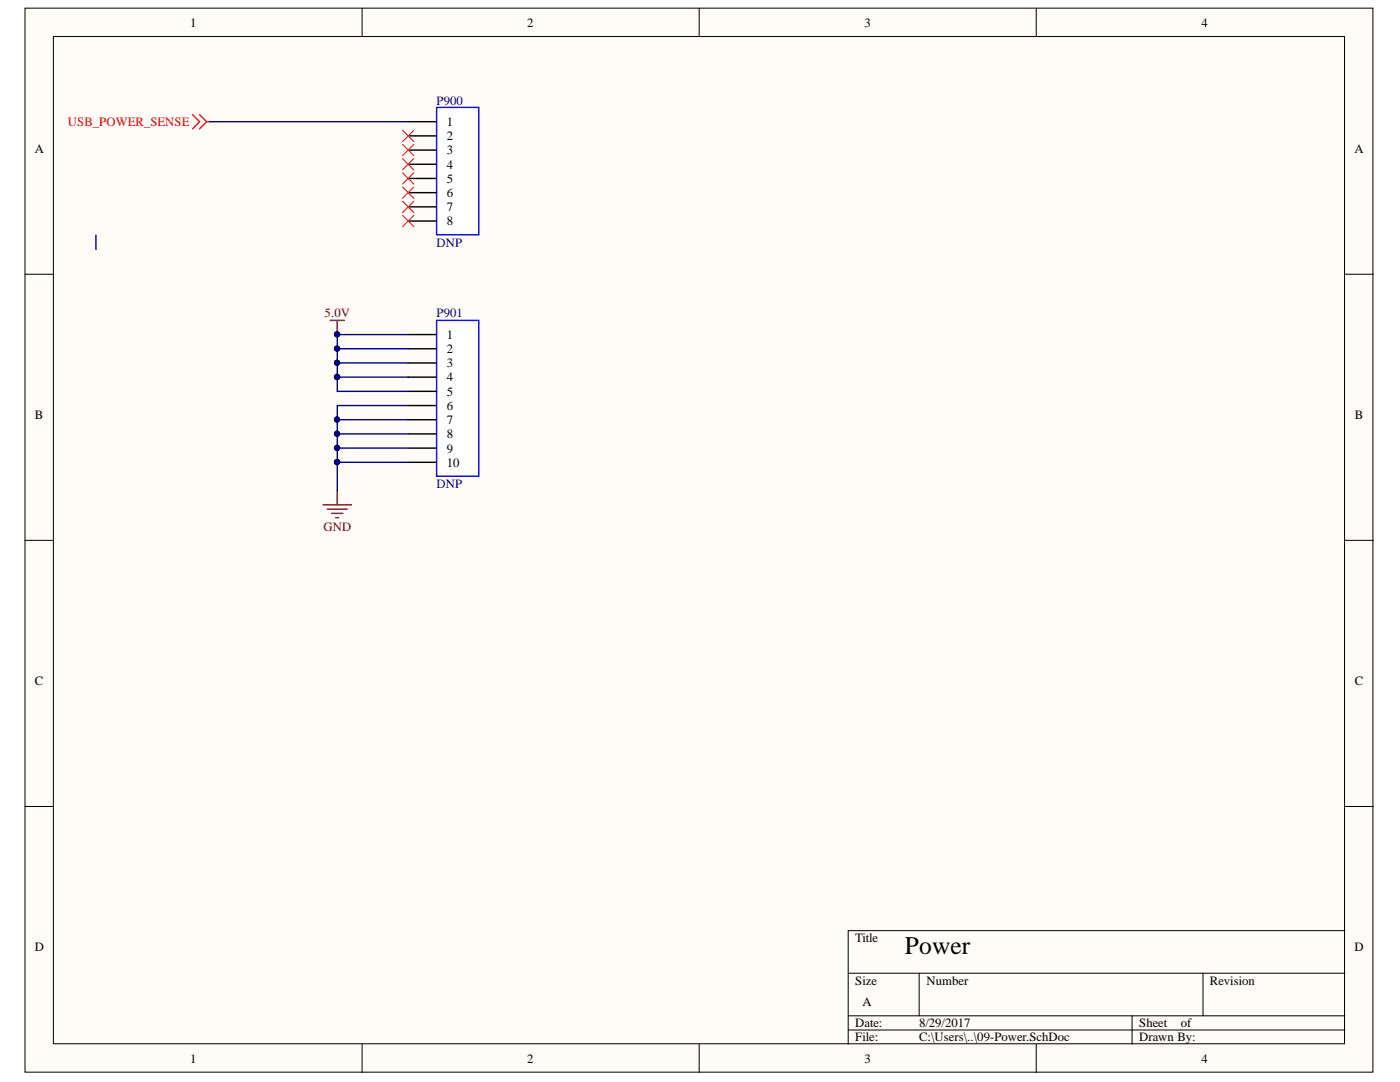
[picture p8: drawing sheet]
<svg xmlns="http://www.w3.org/2000/svg" width="279mm" height="216mm" viewBox="0 0 279 216" stroke-linecap="round" stroke-linejoin="round" font-family="sans-serif">
<g fill="#fffcf8" stroke="#000" stroke-width=".2">
<path d="M5 1.6h269v212.3h-269z"/>
<path d="M10.7 7.3h257.6v201h-257.6z"/>
</g>
<g fill="none" stroke="#000" stroke-width=".2">
<path d="M72.3 1.6v5.7M139.5 1.6v5.7M206.8 1.6v5.7M5 54.7h5.7M268.4 54.7h5.7M5 107.8h5.7M268.4 107.8h5.7M5 160.9h5.7M268.4 160.9h5.7M169.3 194.2h99.1M183.4 194.2v8.5M240.1 194.2v8.5"/>
<path d="M268.4 185.7h-99.1v22.7M72.3 208.4v5.6M139.5 208.4v5.6M169.3 202.7h99.1M169.3 205.5h99.1M206.8 208.4v5.6M225.9 202.7v5.7"/>
</g>
<path d="M87.1 21.5h8.4v25.4h-8.4z" fill="#fff" stroke="#00f" stroke-width=".28"/>
<path d="M81.5 24.3h5.6M81.5 27.1h5.6M81.5 29.9h5.6M81.5 32.8h5.6M81.5 35.6h5.6M81.5 38.4h5.6M81.5 41.3h5.6M81.5 44.1h5.6" fill="none" stroke="#000" stroke-width=".28"/>
<path d="M87.1 63.9h8.4v31.1h-8.4z" fill="#fff" stroke="#00f" stroke-width=".28"/>
<path d="M81.5 66.8h5.6M81.5 69.6h5.6M81.5 72.4h5.6M81.5 75.3h5.6M81.5 78.1h5.6M81.5 80.9h5.6M81.5 83.8h5.6M81.5 86.6h5.6M81.5 89.4h5.6M81.5 92.2h5.6" fill="none" stroke="#000" stroke-width=".28"/>
<path d="M38.4 22.9l1.4 1.4-1.4 1.4M39.8 22.9l1.4 1.4M41.2 24.3l-1.4 1.4M41.2 24.3h.6" fill="none" stroke="#f00" stroke-width=".28"/>
<path d="M65.9 63.9h2.8M67.3 63.9v2.9M67.3 97.9v2.8M64.5 100.7h5.6M65.3 101.6h4M66.2 102.4h2.2M67 103.3h.6" fill="none" stroke="#800000" stroke-width=".28"/>
<g fill="#000080" stroke="#000080" stroke-width=".2">
<circle cx="67.3" cy="66.7" r=".52"/>
<circle cx="67.3" cy="75.2" r=".52"/>
<circle cx="67.3" cy="72.4" r=".52"/>
<circle cx="67.3" cy="69.6" r=".52"/>
<circle cx="67.3" cy="92.2" r=".52"/>
<circle cx="67.3" cy="89.4" r=".52"/>
<circle cx="67.3" cy="86.5" r=".52"/>
<circle cx="67.3" cy="83.7" r=".52"/>
</g>
<path d="M41.8 24.3h39.7M19.2 46.9v2.9M67.3 75.3h14.2M67.3 72.4h14.2M67.3 69.6h14.2M81.5 66.8h-14.2v11.3h14.2M67.3 92.2h14.2M67.3 89.4h14.2M67.3 86.6h14.2M67.3 83.8h14.2M81.5 80.9h-14.2v17" fill="none" stroke="#000080" stroke-width=".28"/>
<g fill="none" stroke="#f00" stroke-width=".2">
<path d="M80.3 26l2.3 2.2M80.3 28.8l2.3 2.3M80.3 31.6l2.3 2.3M80.3 34.5l2.3 2.2M80.3 37.3l2.3 2.3M82.6 26l-2.3 2.2M82.6 28.8l-2.3 2.3M82.6 31.6l-2.3 2.3M82.6 34.5l-2.3 2.2M82.6 37.3l-2.3 2.3M80.3 40.1l2.3 2.3M80.3 43l2.3 2.2"/>
<path d="M82.6 40.1l-2.3 2.3M82.6 43l-2.3 2.2"/>
</g>
<text font-size="5.1" x="180.6" y="190.3">Power</text>
<g font-size="2.5">
<text x="38" y="5.3">1</text>
<text x="105.2" y="5.3">2</text>
<text x="172.5" y="5.3">3</text>
<text x="239.8" y="5.3">4</text>
<text x="89.1" y="25.1">1</text>
<text x="89.1" y="28">2</text>
<text x="6.9" y="30.4">A</text>
<text x="89.1" y="30.8">3</text>
<text x="89.1" y="33.7">4</text>
<text x="270.3" y="30.4">A</text>
<text x="89.1" y="36.4">5</text>
<text x="89.1" y="39.3">6</text>
<text x="89.1" y="42.1">7</text>
<text x="89.1" y="45">8</text>
<text x="89.1" y="67.7">1</text>
<text x="89.1" y="70.4">2</text>
<text x="89.1" y="73.3">3</text>
<text x="89.1" y="76.1">4</text>
<text x="6.9" y="83.5">B</text>
<text x="89.1" y="79">5</text>
<text x="89.1" y="81.8">6</text>
<text x="270.4" y="83.5">B</text>
<text x="89.1" y="84.6">7</text>
<text x="89.1" y="87.4">8</text>
<text x="89.1" y="90.3">9</text>
<text x="89.1" y="93.1">10</text>
<text x="6.9" y="136.7">C</text>
<text x="270.4" y="136.7">C</text>
<text x="6.9" y="189.8">D</text>
<text x="170.7" y="188">Title</text>
<text x="270.3" y="189.8">D</text>
<text x="170.7" y="196.5">Size</text>
<text x="184.9" y="196.5">Number</text>
<text x="241.5" y="196.5">Revision</text>
<text x="172.1" y="200.7">A</text>
<text x="170.7" y="205">Date:</text>
<text x="170.7" y="207.8">File:</text>
<text x="183.5" y="205">8/29/2017</text>
<text x="183.5" y="207.8">C:\Users\..\09-Power.SchDoc</text>
<text x="227.4" y="205">Sheet</text>
<text x="227.4" y="207.8">Drawn By:</text>
<text x="235.6" y="205">of</text>
<text x="38" y="212.1">1</text>
<text x="105.2" y="212.1">2</text>
<text x="172.5" y="212.1">3</text>
<text x="239.8" y="212.1">4</text>
</g>
<g font-size="2.5" fill="#000080">
<text x="87.1" y="20.9">P900</text>
<text x="87.1" y="49.2">DNP</text>
<text x="87.1" y="63.3">P901</text>
<text x="87.1" y="97.3">DNP</text>
</g>
<text font-size="2.5" fill="#f00" x="13.5" y="25.1">USB_POWER_SENSE</text>
<g font-size="2.5" fill="#800000">
<text x="64.8" y="63.3">5.0V</text>
<text x="64.5" y="105.9">GND</text>
</g>
</svg>
